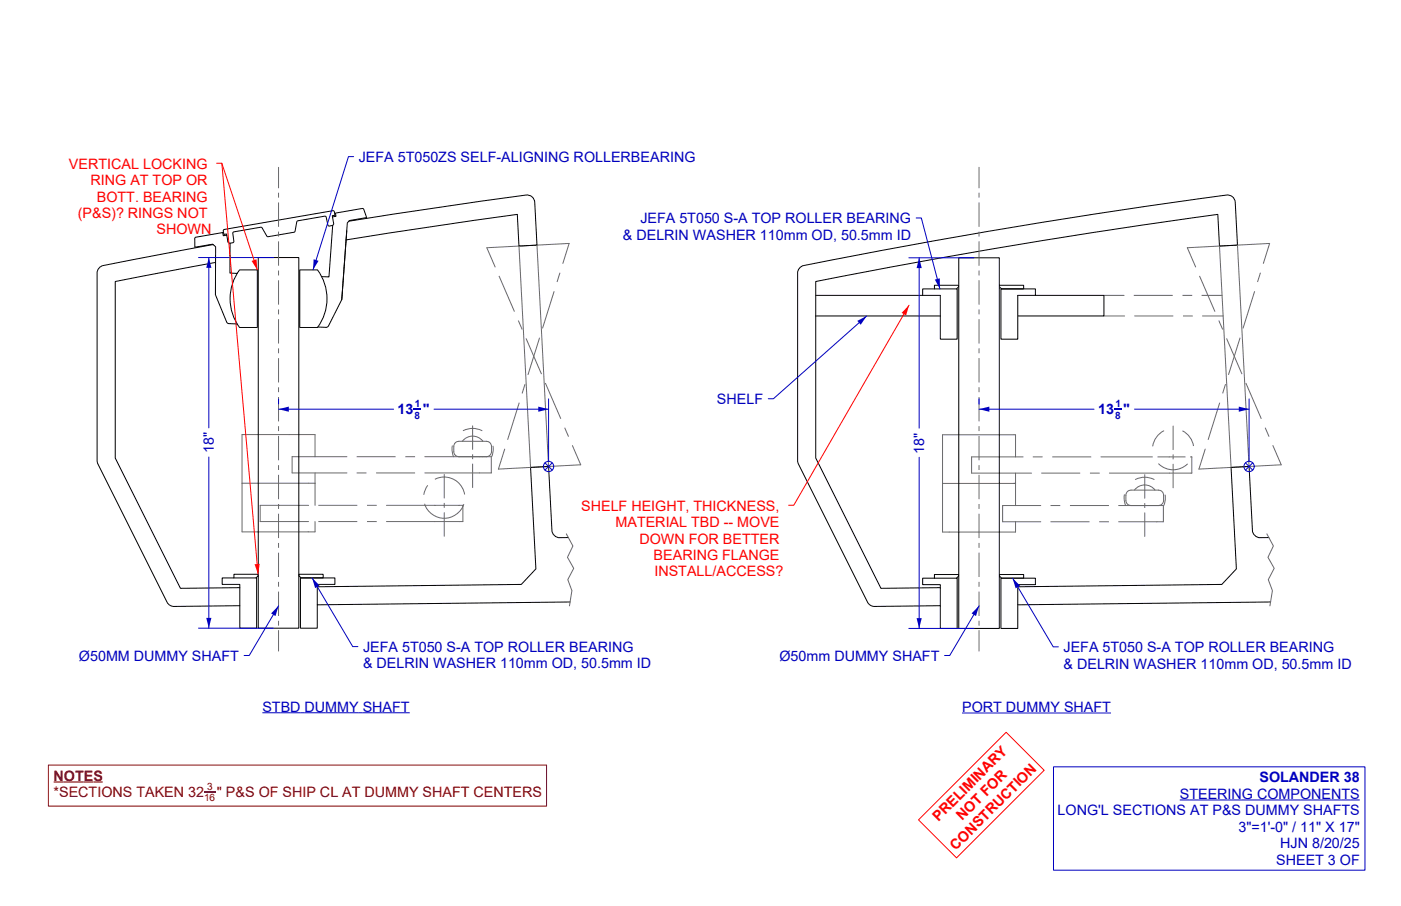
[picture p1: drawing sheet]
<svg xmlns="http://www.w3.org/2000/svg" width="432mm" height="279mm" viewBox="0 0 432 279" stroke-linecap="round" stroke-linejoin="round" font-family="sans-serif">
<!-- layer: Make2D -->
<g fill="none" stroke="#696969" stroke-width=".31">
<path d="M85.8 51.6v6.3M85.8 59.4v1.5M301.7 51.6v6.3M301.7 59.4v1.5M85.8 62.4v7.5M85.8 71.4v1.5M85.8 74.4v7.5M160 75.9l3.5 68.2M165.5 75.6l3.6 68.3M301.7 62.4v7.5M301.7 71.4v1.5M301.7 74.4v7.5"/>
<path d="M375.9 75.9l3.5 68.2M381.4 75.6l3.6 68.3M85.8 83.4v1.5M85.8 86.4v7.5M85.8 95.4v1.5M85.8 98.4v7.5M153.8 85.1l4.8 11M159.8 98.9l1.1 2.7M170.8 89.8l-3.6 11.5M172.6 84.1l-.9 2.9M173.5 81.2l1.9-6.1-25.4 1.3 2.6 5.9M301.7 83.4v1.5"/>
<path d="M301.7 86.4v7.5M301.7 95.4v1.5M301.7 98.4v7.5M340.2 97.4h6.4M340.2 91.1h6.2M349.4 91.1h12M349.6 97.4h12M364.4 91.1h3M364.6 97.4h3M369.7 85.1l4.8 11M370.4 91.1h6.3M370.6 97.4h6.4"/>
<path d="M375.7 98.9l1.1 2.7M386.7 89.8l-3.6 11.5M388.5 84.1l-.9 2.9M389.4 81.2l1.9-6.1-25.4 1.3 2.6 5.9M85.8 107.4v1.5M85.8 110.4v7.5M85.8 119.4v1.5M161.8 118.5l-.9 2.8M162.1 104.4l4.8 11M166.3 104.1l-3.6 11.5M168.1 118.1l4.7 11M301.7 107.4v1.5"/>
<path d="M301.7 110.4v7.5M301.7 119.4v1.5M377.7 118.5l-.9 2.8M378 104.4l4.8 11M382.2 104.1l-3.6 11.5M384 118.1l4.7 11M85.8 122.4v7.5M85.8 131.4v1.5M85.8 134.4v7.5M139.4 137.5v1.9l.4 1.4M140.3 136.5l1.1-.4h8.5a1.59 1.59 0 0 1 1.6 1.6v1.6a1.86 1.86 0 0 1-2.5 1.5h-7.6a1.59 1.59 0 0 1-1.5-1.5v-1.9zM142.5 136.1a4 4 0 0 1 6.3 0"/>
<path d="M145.7 131.3v7.3M148.6 132.8a6.3 6.3 0 0 0-5.8 0M151.9 137.5v1.9l-.3 1.4M160 124.2l-3.6 11.4M174 131.9l1.2 2.8M176.4 137.4l2.6 5.9-25.4 1.4 1.9-6.2M301.7 122.4v7.5M301.7 131.4v1.5M301.7 134.4v7.5M358.7 132.9a6.4 6.4 0 0 0-3.4 4.7M361.6 131.4v7.3M364.5 132.9a6.4 6.4 0 0 1 3.3 4.7"/>
<path d="M375.9 124.2l-3.6 11.4M389.9 131.9l1.2 2.8M392.3 137.4l2.6 5.9-25.4 1.4 1.9-6.2M74.6 149h22.5M85.8 143.4v1.5M85.8 146.4v7.5M85.8 155.4v1.5M85.8 158.4v7.5M95.1 155.8h-14.9v5h14.9M97.1 140.8v-6.8h-22.5v30h22.5v-3.2M97.1 145.8v10M98.1 155.8h12"/>
<path d="M106.9 140.8h-16.9v5h16.9M109.9 145.8h3M109.9 140.8h12M113.1 155.8h3M115.9 145.8h12M119.1 155.8h23.6v5h-23.6M124.9 140.8h3M130.9 155.5a6.3 6.3 0 0 0 6 4.3 6.3 6.3 0 0 0 6-4.3M130.9 140.8h20.5v5h-20.5M131.8 149.7l-.8 1.4-.4 1.4M134 147.8a6.4 6.4 0 0 1 9.2 4.7M136.9 146.3v7.3"/>
<path d="M136.9 155.1v1.5M136.9 158.1v7.3M145.7 140.1v1.5M145.7 143.1v7.3M148.8 140.8h.1M290.5 149.1h22.5M301.7 143.4v1.5M301.7 146.4v7.5M301.7 155.4v1.5M301.7 158.4v7.5M313 140.9v-6.8h-22.5v30h22.5v-3.2M313 145.9v10"/>
<path d="M315.3 140.9h-15.8v5h18.4M318.3 140.9h3M320.8 155.9h-11.8v5h11.8M320.9 145.9h12M323.8 155.9h3M324.3 140.9h12M329.8 155.9h12M335.9 145.9h3M339.3 140.9h15.9M344.8 155.9h13.8v5h-13.8M346.5 152.6v1.9l.4 1.4M347.5 151.6l1.1-.5h8.4a1.59 1.59 0 0 1 1.6 1.6v1.6a1.86 1.86 0 0 1-2.5 1.6h-7.5a1.59 1.59 0 0 1-1.6-1.6v-1.9z"/>
<path d="M349.7 151.1a4 4 0 0 1 6.3 0M352.8 146.4v7.3M352.8 155.2v1.5M352.8 158.2v7.2M355.7 147.9a6.3 6.3 0 0 0-5.8 0M356 155.9h.1M356.9 140.9h8.4M357.1 143a6.4 6.4 0 0 0 8.9 0M359.1 152.6v1.9l-.4 1.4M361.6 140.2v1.5M361.6 143.2v7.2M367 140.9h.3v5h-25.4"/>
<path d="M85.8 167.4v1.5M85.8 170.4v7.5M85.8 179.4v1.5M98.1 160.8h12M113.1 160.8h3M174.5 164.6l2.1 3.8-1.7 3.5 1.9 3.4-1.8 3.5 1.3 3.3-.8 4.8M301.7 167.4v1.5M301.7 170.4v7.5M301.7 179.4v1.5M323.8 160.9h12M338.8 160.9h3M390.4 164.6l2.1 3.8-1.7 3.5 1.9 3.4-1.8 3.5 1.3 3.3-.8 4.8"/>
<path d="M85.8 182.4v7.5M85.8 191.4v1.5M85.8 194.4v6.4M301.7 182.4v7.5M301.7 191.4v1.5M301.7 194.4v6.4"/>
</g>
<g fill="none" stroke="#000" stroke-width=".31">
<path d="M65.7 75.4l-32 6.1a3.7 3.7 0 0 0-3.5 1.7l-.3 1 .1 58.4 21.5 43.1 .9 1a3.9 3.9 0 0 0 2.7 .3l18.8-.2M69.9 72.5l-.1-.3-.8 .1-.1-1.5 33.7-5.8 .5 .3 .1 1.1-.8 .1 .3 1.6a1.07 1.07 0 0 1 0 1.2 1.07 1.07 0 0 1-1.2 .4l-.4-.3-.6-2.6-.4-.1-8.5 1.5-.7 3.1-.3 .3-8.1 1.4-1.7-2.7-.4-.2-8.5 1.5-.2 .3 .2 1.5a1.02 1.02 0 0 1-.7 1.6 1.02 1.02 0 0 1-1.1-1.3l-.2-1.2-1.1 .2-.2-1-8.2 1.5-.3 .2-.1 2.9 4.8-.9a1.51 1.51 0 0 1 1.7 .7l-.1 11.8a9.7 9.7 0 0 0 1.4 6.4l2.1 5a2.12 2.12 0 0 0 2.2 .6h1M70.9 75v9.2l2.2 .1M79.6 79.4h12.5v114.3h-12.5zM102.5 66.9l1.1-.2-.2-1 8.3-1.4 .4 .2 .9 2.6-5.3 .9-.7 .7-1.4 20.1a11 11 0 0 1-1.9 6.8l-2.5 4.9a2.12 2.12 0 0 1-2.2 .4h-1M102.5 69.5l-1.1 15.9-2.3-.1M106.9 71.2l-1.6 21.2M107.5 68.2l28.5-4.4 26.1-3.6a2.38 2.38 0 0 1 2.7 2.2l.7 13.2-5.6 .3-.5-9.8-26.4 3.8-26.3 4.1M295.5 79.5h12.5v114.3h-12.5zM66.4 80.9l-30.9 5.9v54.5l20.1 40.1 18.3-.2M73.8 83.2h5.5v1.4v16.4h-5.5a14.9 14.9 0 0 1 0-17.8zM92.4 83.2h5.5a14.9 14.9 0 0 1 0 17.8h-5.5z"/>
<path d="M251.4 91.1h38.4v13.5h5.2v-15.5h-10.6v2M251.4 97.4h38.4M288 89.1v-1.1h7.4v.5l-.6 .6M308.1 88h7.4v1.1h-6.8l-.6-.6M319.1 91.1v-2h-10.6v15.5h5.2v-13.5h26.5v6.3h-26.5M68.5 178.2h10.6v15.5h-5.2v-13.5h-5.4zM72.1 178.2v-1.1h7.4v.5l-.6 .6M92.2 177.1h7.4v1.1h-6.8l-.6-.6zM92.6 178.2h10.6v2h-5.4v13.5h-5.2zM175.2 165.8h-.6a4.7 4.7 0 0 1-3.9-.8l-.6-1.4-1-19.7-5.6 .2 1.7 31.3-4.5 4.8-62.9 .8M284.4 178.3h10.6v15.5h-5.2v-13.5h-5.4zM288 178.3v-1.1h7.4v.5l-.6 .6"/>
<path d="M308.1 177.2h7.4v1.1h-6.8l-.6-.6zM308.5 178.3h10.6v2h-5.4v13.5h-5.2zM391.1 165.8h-.6a4.7 4.7 0 0 1-3.9-.8l-.6-1.4-1-19.7-5.6 .2 1.7 31.3-4.5 4.8-62.9 .8M175.7 185.6l-77.9 .9M289.8 181.2l-18.3 .2-20.1-40.1v-54.5a2073.5 2073.5 0 0 1 123.9-20.7l.5 9.8 5.6-.3-.7-13.2a2.38 2.38 0 0 0-2.7-2.2 2022.8 2022.8 0 0 0-130.8 21.8 2.47 2.47 0 0 0-1.4 2.2l.1 58.4 21.5 43.1 .9 1a3.9 3.9 0 0 0 2.7 .3l18.8-.2M391.6 185.6l-77.9 .9"/>
</g>
<path d="M14.9 235.9h153.6v12.7h-153.6zM16.5 241.2h15.2" fill="none" stroke="#7f0000" stroke-width=".31"/>
<path d="M62.9 244.2h3.6" fill="none" stroke="#7f0000" stroke-width=".33"/>
<path d="M301.7 186.8l-.9 3.2-1.4-.8z" fill="#0000bf"/>
<path d="M301.7 186.8l-9 15.3h-1.6" fill="none" stroke="#0000bf" stroke-width=".31"/>
<path d="M96.7 80l1.5 .4-1.7 2.8z" fill="#0000bf"/>
<path d="M109 48.3h-1.6l-10.9 34.9" fill="none" stroke="#0000bf" stroke-width=".31"/>
<path d="M264.2 99l2.9-1.6-1.8 2.7z" fill="#0000bf"/>
<path d="M267.1 97.4l-28.7 25.6h-1.6" fill="none" stroke="#0000bf" stroke-width=".31"/>
<path d="M85.8 186.8l-.9 3.2-1.4-.8z" fill="#0000bf"/>
<path d="M85.8 186.8l-9 15.3h-1.6M80.9 219.8h45.4M296.5 219.9h45.9" fill="none" stroke="#0000bf" stroke-width=".31"/>
<path d="M288.1 86.2l1.6-.4v3.3z" fill="#0000bf"/>
<path d="M282.4 67.2h1.6l5.7 21.9" fill="none" stroke="#0000bf" stroke-width=".31"/>
<path d="M280.2 94.1l-.9 3.2-1.4-.8z" fill="#f00"/>
<path d="M280.2 94.1l-35.6 61.7h-1.5M310.1 225.8l11.7 11.7-27 27.1-11.7-11.8z" fill="none" stroke="#f00" stroke-width=".31"/>
<g fill="none" stroke="#0000bf" stroke-width=".31">
<path d="M168 142.7l2.2 2.3M170.2 142.7l-2.2 2.3M383.9 142.7l2.2 2.3M386.1 142.7l-2.2 2.3M324.7 236.5h96v31.9h-96zM363.6 246.7h55.5"/>
<circle cx="169.1" cy="143.9" r="1.59"/>
<circle cx="385" cy="143.9" r="1.59"/>
</g>
<g fill="#0000bf">
<path d="M343.3 126h2.4v.4h-2.4z"/>
<path d="M381.8 125.4l3.2 .8-3.2 .8z"/>
<path d="M301.7 126.2l3.2-.8v1.6z"/>
</g>
<path d="M301.7 123v1.6M301.7 126.2h35.5M349.7 126.2h35.3M385 123v19.3" fill="none" stroke="#0000bf" stroke-width=".31"/>
<g fill="#0000bf">
<path d="M127.4 126h2.4v.4h-2.4z"/>
<path d="M165.9 125.4l3.2 .8-3.2 .8z"/>
<path d="M85.8 126.2l3.2-.8v1.6z"/>
</g>
<path d="M85.8 123v1.6M85.8 126.2h35.5M133.8 126.2h35.3M169.1 123v19.3" fill="none" stroke="#0000bf" stroke-width=".31"/>
<path d="M312.1 178.3l2.3 2.3-1.4 .8z" fill="#0000bf"/>
<path d="M312.1 178.3l12.5 21.2h1.6" fill="none" stroke="#0000bf" stroke-width=".31"/>
<path d="M96.2 178.2l2.3 2.4-1.4 .8z" fill="#0000bf"/>
<path d="M96.2 178.2l12.5 21.2h1.6" fill="none" stroke="#0000bf" stroke-width=".31"/>
<g fill="#0000bf">
<path d="M64.4 79.4l.8 3.2h-1.6z"/>
<path d="M63.6 190.6h1.6l-.8 3.1z"/>
</g>
<path d="M61.2 79.4h23.1M64.4 79.4v52.6M64.4 140.9v52.8M61.2 193.7h23.1" fill="none" stroke="#0000bf" stroke-width=".31"/>
<g fill="#0000bf">
<path d="M282.5 190.6h1.6l-.8 3.2z"/>
<path d="M283.3 79.5l.8 3.2h-1.6z"/>
</g>
<path d="M280.1 79.5h20.1M283.3 79.5v52.5M283.3 141v52.8M280.1 193.8h20.1" fill="none" stroke="#0000bf" stroke-width=".31"/>
<path d="M77.6 80.5l1.5-.5 .2 3.2z" fill="#f00"/>
<path d="M66.8 50.3h1.6l10.9 32.9" fill="none" stroke="#f00" stroke-width=".31"/>
<path d="M78.5 174l1.5-.1-.5 3.2z" fill="#f00"/>
<path d="M68.4 50.3l11.1 126.8" fill="none" stroke="#f00" stroke-width=".31"/>
<g font-size="4.4" fill="#f00">
<text x="21.3" y="52">VERTICAL LOCKING</text>
<text x="27.9" y="57.1">RING AT TOP OR</text>
<text x="29.9" y="62.1">BOTT. BEARING</text>
<text x="24" y="67.2">(P&amp;S)? RINGS NOT</text>
<text x="48.3" y="72.3">SHOWN</text>
<text x="179.1" y="157.5">SHELF HEIGHT, THICKNESS,</text>
<text x="189.7" y="162.5">MATERIAL TBD -- MOVE</text>
<text x="197.1" y="167.6">DOWN FOR BETTER</text>
<text x="201.5" y="172.7">BEARING FLANGE</text>
<text x="201.7" y="177.8">INSTALL/ACCESS?</text>
<text x="289.3" y="253.4" transform="rotate(-45 289.3 253.4)">PRELIMINARY</text>
<text x="296.6" y="253.3" transform="rotate(-45 296.6 253.3)">NOT FOR</text>
<text x="294.6" y="262.4" transform="rotate(-45 294.6 262.4)">CONSTRUCTION</text>
</g>
<g font-size="4.4" fill="#0000bf">
<text x="110.6" y="49.9">JEFA 5T050ZS SELF-ALIGNING ROLLERBEARING</text>
<text x="197.4" y="68.9">JEFA 5T050 S-A TOP ROLLER BEARING</text>
<text x="192" y="73.9">&amp; DELRIN WASHER 110mm OD, 50.5mm ID</text>
<text x="221" y="124.6">SHELF</text>
<text x="122.5" y="127.8">13 &quot;</text>
<text x="338.4" y="127.8">13 &quot;</text>
<text x="65.9" y="139.8" transform="rotate(-90 65.9 139.8)">18&quot;</text>
<text x="284.9" y="139.9" transform="rotate(-90 284.9 139.9)">18&quot;</text>
<text x="24.3" y="203.8">Ø50MM DUMMY SHAFT</text>
<text x="111.9" y="201">JEFA 5T050 S-A TOP ROLLER BEARING</text>
<text x="240.2" y="203.8">Ø50mm DUMMY SHAFT</text>
<text x="327.8" y="201.1">JEFA 5T050 S-A TOP ROLLER BEARING</text>
<text x="111.9" y="206.1">&amp; DELRIN WASHER 110mm OD, 50.5mm ID</text>
<text x="327.8" y="206.2">&amp; DELRIN WASHER 110mm OD, 50.5mm ID</text>
<text x="80.9" y="219.5">STBD DUMMY SHAFT</text>
<text x="296.5" y="219.6">PORT DUMMY SHAFT</text>
<text x="388.2" y="241.3">SOLANDER 38</text>
<text x="326" y="251.5">LONG'L SECTIONS AT P&amp;S DUMMY SHAFTS</text>
<text x="363.6" y="246.4">STEERING COMPONENTS</text>
<text x="381.7" y="256.5">3&quot;=1'-0&quot; / 11&quot; X 17&quot;</text>
<text x="394.6" y="261.6">HJN 8/20/25</text>
<text x="393.3" y="266.7">SHEET 3 OF</text>
</g>
<g font-size="4.4" fill="#7f0000">
<text x="16.5" y="240.8">NOTES</text>
<text x="16.5" y="245.8">*SECTIONS TAKEN 32</text>
<text x="66.9" y="245.8">&quot; P&amp;S OF SHIP CL AT DUMMY SHAFT CENTERS</text>
</g>
<g font-size="3.1" fill="#0000bf">
<text x="127.9" y="125.5">1</text>
<text x="343.8" y="125.5">1</text>
<text x="127.8" y="129.2">8</text>
<text x="343.7" y="129.2">8</text>
</g>
<g font-size="3.1" fill="#7f0000">
<text x="63.9" y="243.8">3</text>
<text x="62.9" y="247">16</text>
</g>
</svg>
